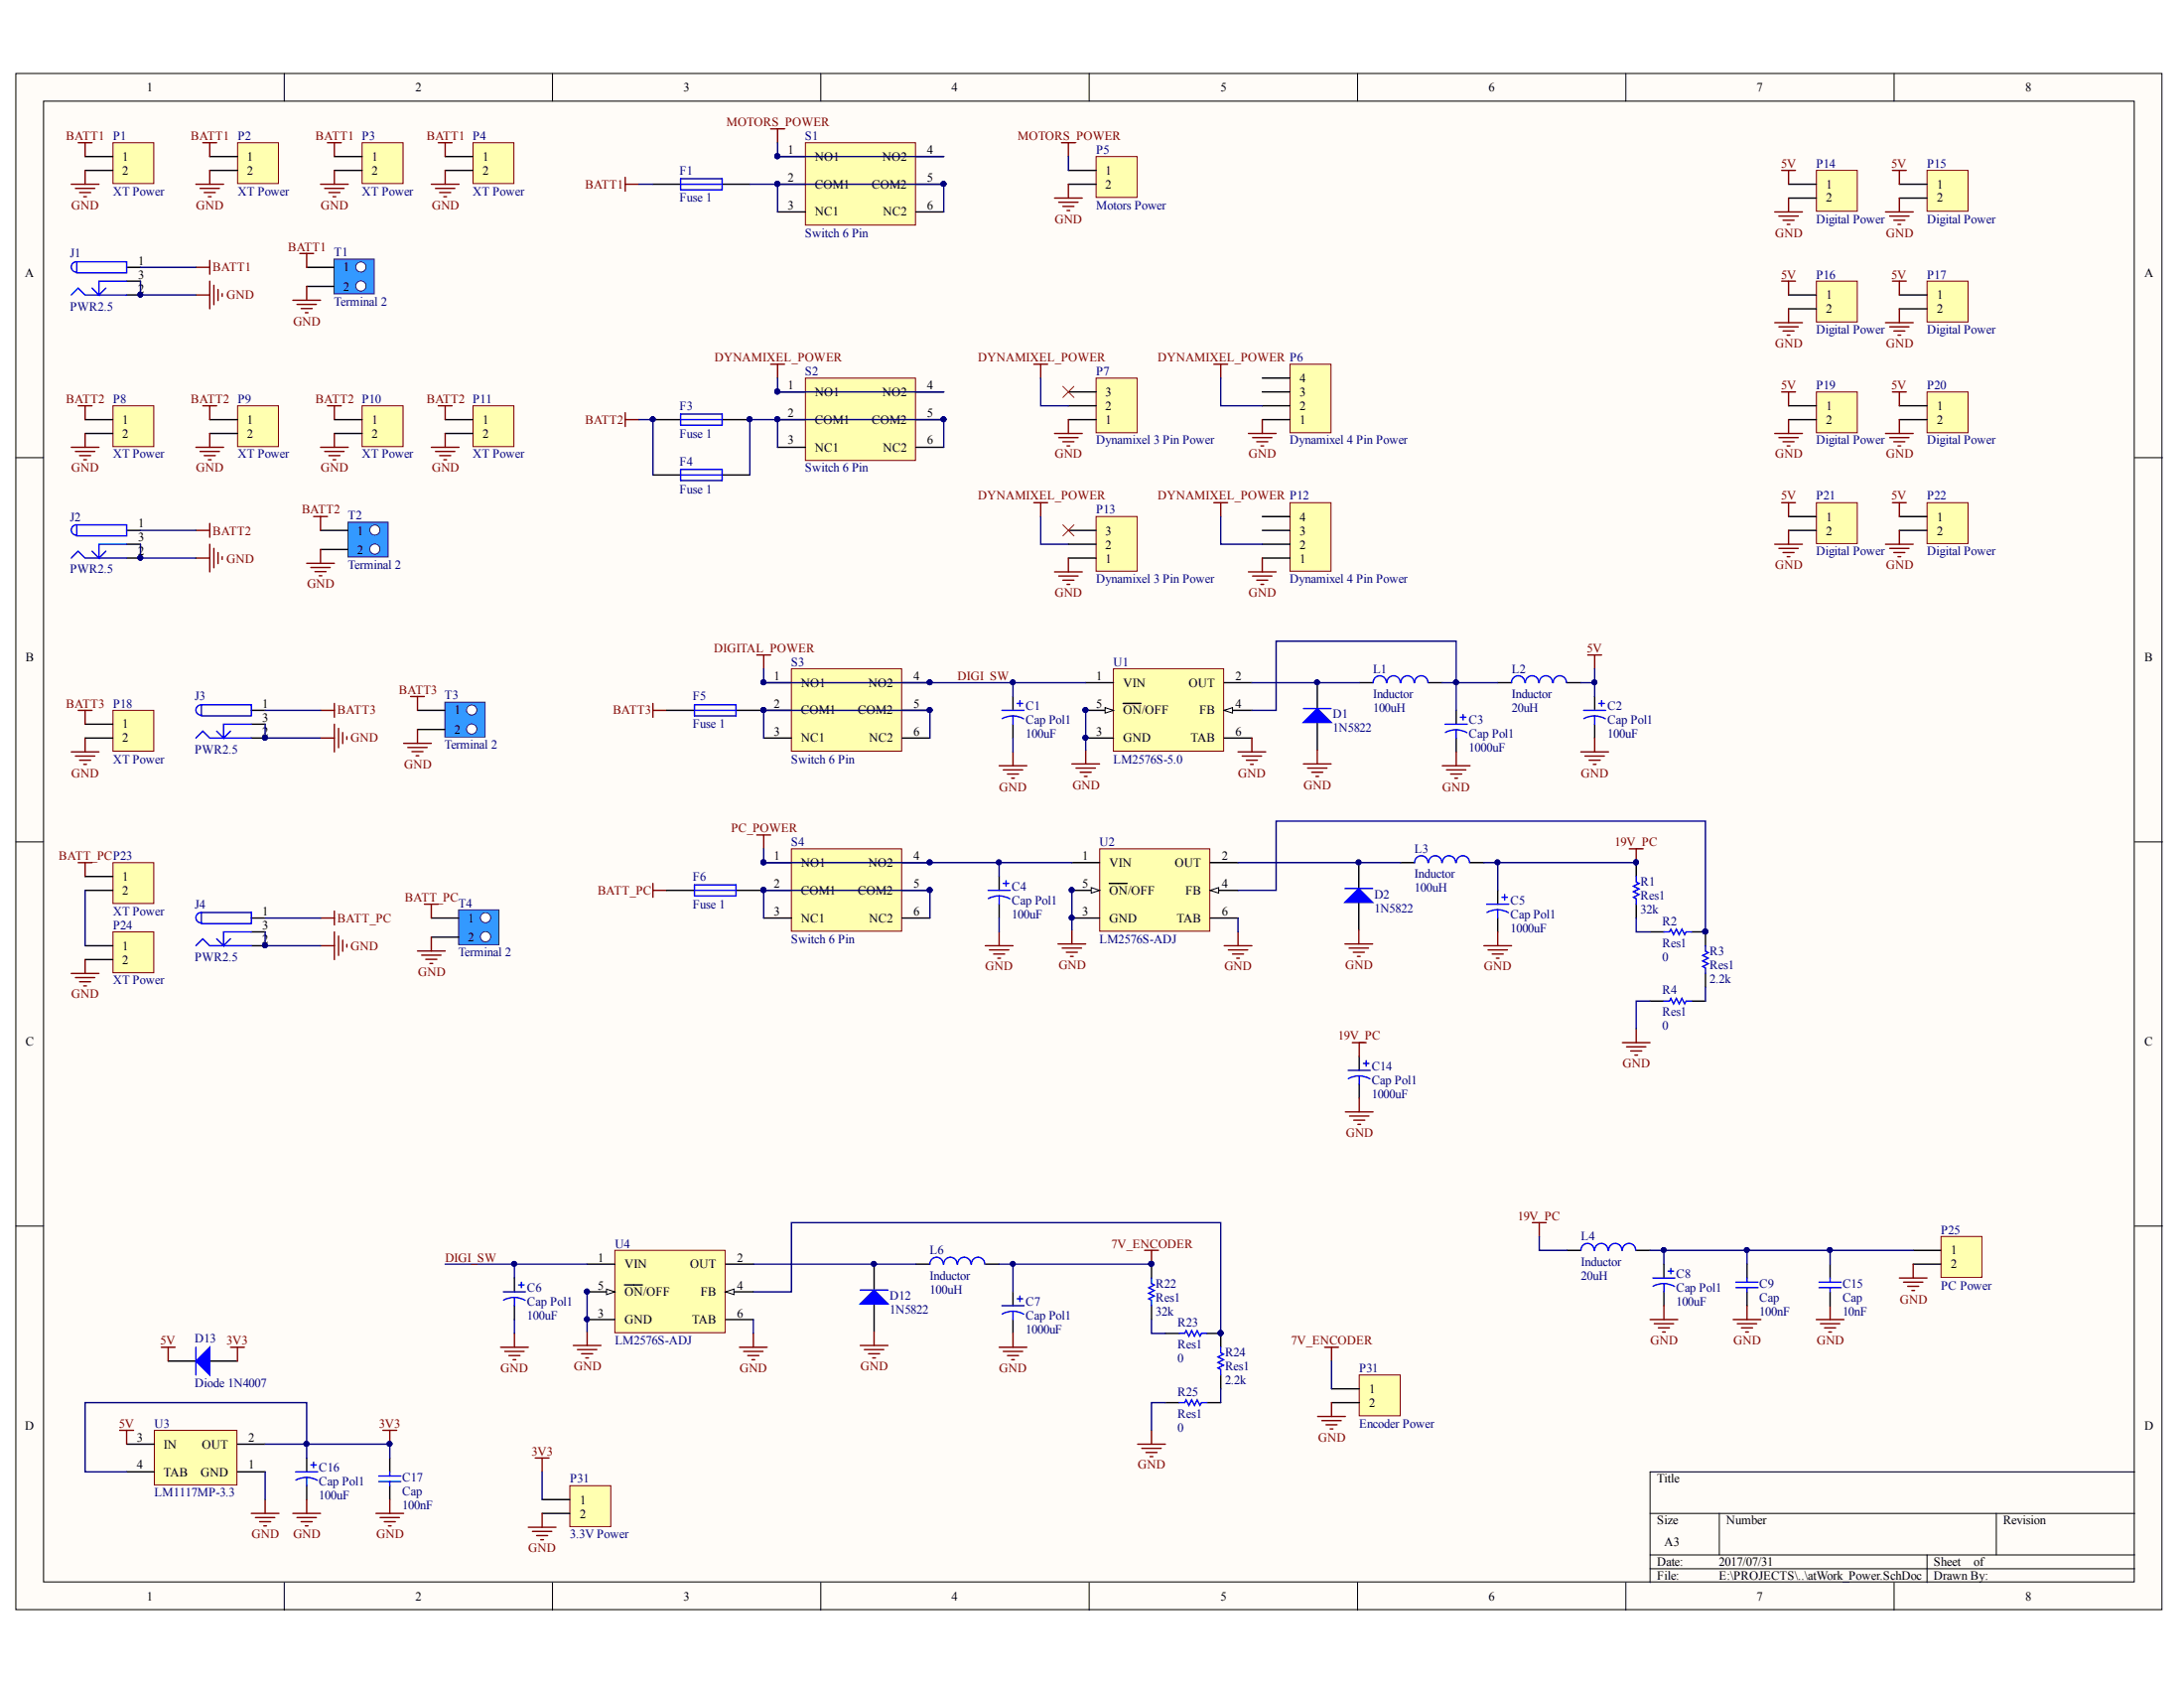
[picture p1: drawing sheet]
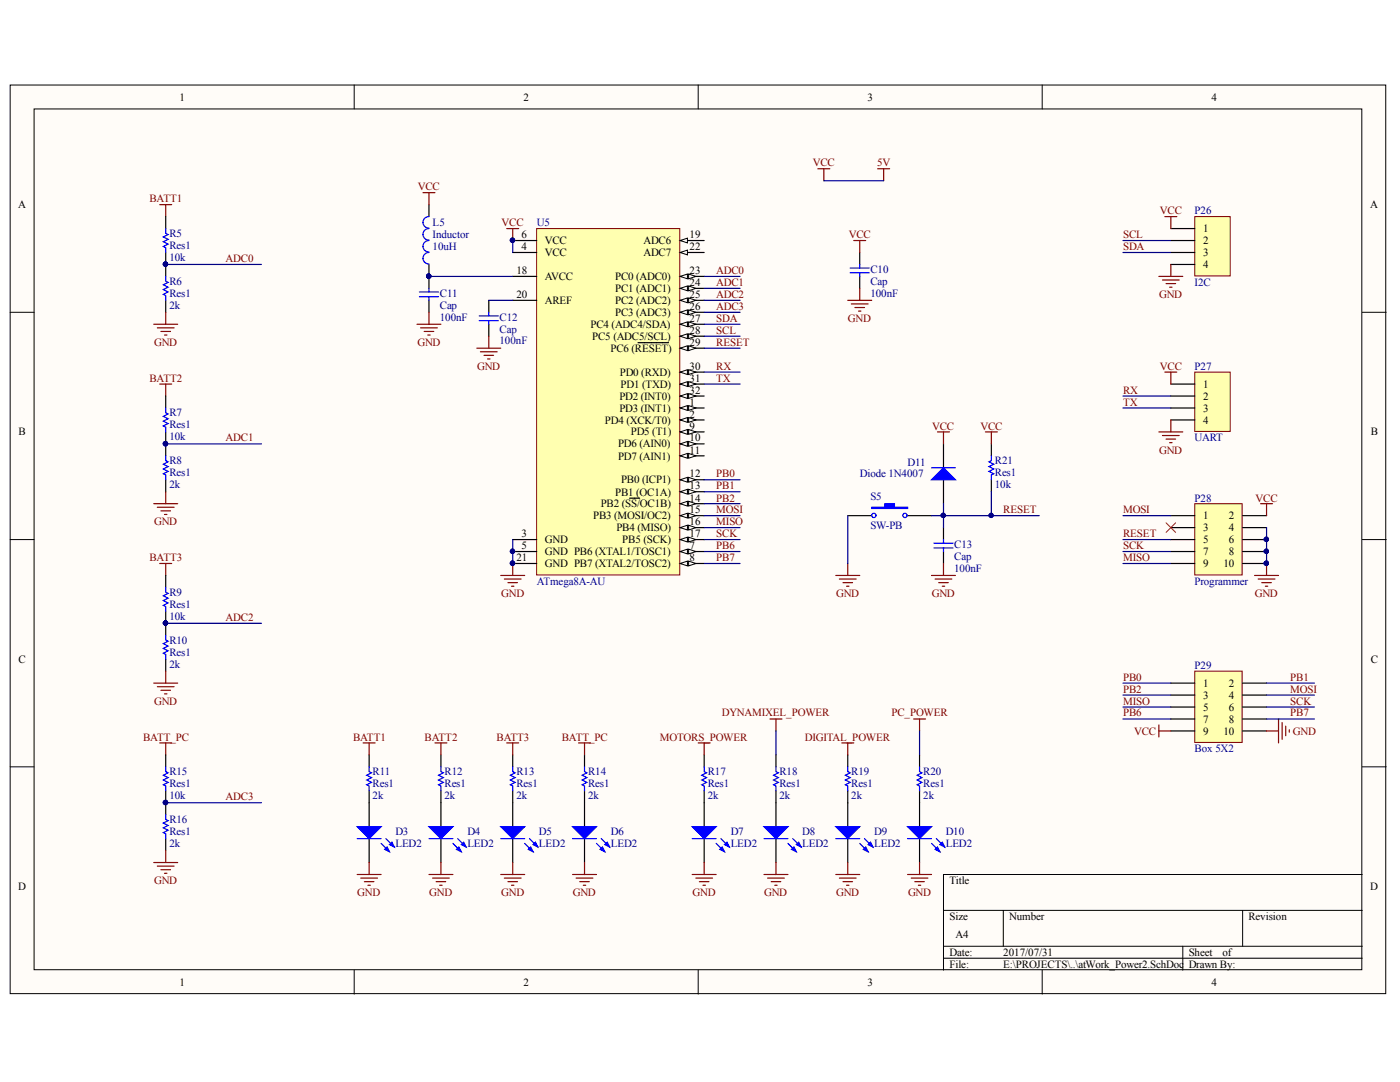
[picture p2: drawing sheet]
# Altium project atWork_Power.PrjPcb
2 sheets, 115 parts. Net scope: global (net labels, ports and power ports of the same name join across sheets).
Board file: atWork_Power.PcbDoc
Sheets:
  atWork_Power.SchDoc
  atWork_Power2.SchDoc

## Sheet atWork_Power.SchDoc
size A3

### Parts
(Parts that share a designator on the sheet are numbered #1, #2 ... from top to bottom, then left to right.)
C1  Cap Pol1  value 100uF  [CAP-SMD2]
C2  Cap Pol1  value 100uF  [CAP-SMD2]
C3  Cap Pol1  value 1000uF  [CAP2]
C4  Cap Pol1  value 100uF  [CAP-SMD2]
C5  Cap Pol1  value 1000uF  [CAP2]
C6  Cap Pol1  value 100uF  [CAP-SMD2]
C7  Cap Pol1  value 1000uF  [CAP2]
C8  Cap Pol1  value 100uF  [CAP-SMD2]
C9  Cap  value 100nF  [C1206]
C14  Cap Pol1  value 1000uF  [CAP2]
C15  Cap  value 10nF  [C1206]
C16  Cap Pol1  value 100uF  [CAP-SMD1]
C17  Cap  value 100nF  [C1206]
D1  1N5822  [DIODE-SMD]
D2  1N5822  [DIODE-SMD]
D12  1N5822  [DIODE-SMD]
D13  Diode 1N4007  [DIODE-SMD]
F1  Fuse 1  [FUSE]
F3  Fuse 1  [FUSE]
F4  Fuse 1  [FUSE]
F5  Fuse 1  [FUSE]
F6  Fuse 1  [FUSE]
J1  PWR2.5  [PWR2.5]
J2  PWR2.5  [PWR2.5]
J3  PWR2.5  [PWR2.5]
J4  PWR2.5  [PWR2.5]
L1  Inductor  value 100uH  [IND2]
L2  Inductor  value 20uH  [IND1]
L3  Inductor  value 100uH  [IND2]
L4  Inductor  value 20uH  [IND1]
L6  Inductor  value 100uH  [IND2]
P1  XT Power  [XT]
P2  XT Power  [XT]
P3  XT Power  [XT]
P4  XT Power  [XT]
P5  Motors Power  [POWER2PIN]
P6  Dynamixel 4 Pin Power  [XH4PIN]
P7  Dynamixel 3 Pin Power  [XH3PIN]
P8  XT Power  [XT]
P9  XT Power  [XT]
P10  XT Power  [XT]
P11  XT Power  [XT]
P12  Dynamixel 4 Pin Power  [XH4PIN]
P13  Dynamixel 3 Pin Power  [XH3PIN]
P14  Digital Power  [XH2PIN]
P15  Digital Power  [XH2PIN]
P16  Digital Power  [XH2PIN]
P17  Digital Power  [XH2PIN]
P18  XT Power  [XT]
P19  Digital Power  [XH2PIN]
P20  Digital Power  [XH2PIN]
P21  Digital Power  [XH2PIN]
P22  Digital Power  [XH2PIN]
P23  XT Power  [XT]
P24  XT Power  [XT]
P25  PC Power  [POWER2PIN]
P31#1  Encoder Power  [XH2PIN]
P31#2  3.3V Power  [XH2PIN]
R1  Res1  value 32k  [C1206]
R2  Res1  value 0  [C1206]
R3  Res1  value 2.2k  [C1206]
R4  Res1  value 0  [C1206]
R22  Res1  value 32k  [C1206]
R23  Res1  value 0  [C1206]
R24  Res1  value 2.2k  [C1206]
R25  Res1  value 0  [C1206]
S1  Switch 6 Pin  [SW6PIN]
S2  Switch 6 Pin  [SW6PIN]
S3  Switch 6 Pin  [SW6PIN]
S4  Switch 6 Pin  [SW6PIN]
T1  Terminal 2  [TERMINAL2PIN]
T2  Terminal 2  [TERMINAL2PIN]
T3  Terminal 2  [TERMINAL2PIN]
T4  Terminal 2  [TERMINAL2PIN]
U1  LM2576S-5.0  [TS5B_M]
U2  LM2576S-ADJ  [TS5B_M]
U3  LM1117MP-3.3  [MP04A_M]
U4  LM2576S-ADJ  [TS5B_M]

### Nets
3V3: C16.1 C17.2 D13.1(A) P31#2.1 U3.2(OUT) U3.4(TAB)
5V: C2.1 D13.2(K) L2.2 P14.1 P15.1 P16.1 P17.1 P19.1 P20.1 P21.1 P22.1 U3.3(IN)
7V_ENCODER: C7.1 L6.2 P31#1.1 R22.1
19V_PC: C5.1 C14.1 L3.2 L4.1 R1.1
BATT1: F1.1 J1.1 P1.1 P2.1 P3.1 P4.1 T1.1
BATT2: F3.1 F4.1 J2.1 P8.1 P9.1 P10.1 P11.1 T2.1
BATT3: F5.1 J3.1 P18.1 T3.1
BATT_PC: F6.1 J4.1 P23.1 T4.1
DIGI_SW: C1.1 C6.1 S3.1(NO1) S3.4(NO2) U1.1(VIN) U4.1(VIN)  [also labelled DIGITAL_POWER]
DYNAMIXEL_POWER: P6.2 P7.2 P12.2 P13.2 S2.1(NO1) S2.4(NO2)
GND: C1.2 C2.2 C3.2 C4.2 C5.2 C6.2 C7.2 C8.2 C9.1 C14.2 C15.1 C16.2 C17.1 D1.1(A) D2.1(A) D12.1(A) J1.2 J1.3 J2.2 J2.3 J3.2 J3.3 J4.2 J4.3 P1.2 P2.2 P3.2 P4.2 P5.2 P6.1 P7.1 P8.2 P9.2 P10.2 P11.2 P12.1 P13.1 P14.2 P15.2 P16.2 P17.2 P18.2 P19.2 P20.2 P21.2 P22.2 P24.2 P25.2 P31#1.2 P31#2.2 R4.1 R25.1 T1.2 T2.2 T3.2 T4.2 U1.3(GND) U1.5(~{ON}/OFF) U1.6(TAB) U2.3(GND) U2.5(~{ON}/OFF) U2.6(TAB) U3.1(GND) U4.3(GND) U4.5(~{ON}/OFF) U4.6(TAB)
MOTORS_POWER: P5.1 S1.1(NO1) S1.4(NO2)
PC_POWER: C4.1 S4.1(NO1) S4.4(NO2) U2.1(VIN)
NetC3_1: C3.1 L1.2 L2.1 U1.4(FB)
NetC8_1: C8.1 C9.2 C15.2 L4.2 P25.1
NetD1_2: D1.2(K) L1.1 U1.2(OUT)
NetD2_2: D2.2(K) L3.1 U2.2(OUT)
NetD12_2: D12.2(K) L6.1 U4.2(OUT)
NetF1_2: F1.2 S1.2(COM1) S1.3(NC1) S1.5(COM2) S1.6(NC2)
NetF3_2: F3.2 F4.2 S2.2(COM1) S2.3(NC1) S2.5(COM2) S2.6(NC2)
NetF5_2: F5.2 S3.2(COM1) S3.3(NC1) S3.5(COM2) S3.6(NC2)
NetF6_2: F6.2 S4.2(COM1) S4.3(NC1) S4.5(COM2) S4.6(NC2)
NetP23_2: P23.2 P24.1
NetR1_2: R1.2 R2.1
NetR2_2: R2.2 R3.1 U2.4(FB)
NetR3_2: R3.2 R4.2
NetR22_2: R22.2 R23.1
NetR23_2: R23.2 R24.1 U4.4(FB)
NetR24_2: R24.2 R25.2

Not connected (* = marked no-connect by the designer): P6 3 4; P7 3*; P12 3 4; P13 3*

## Sheet atWork_Power2.SchDoc
size A4

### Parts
C10  Cap  value 100nF  [C1206]
C11  Cap  value 100nF  [C1206]
C12  Cap  value 100nF  [C1206]
C13  Cap  value 100nF  [C1206]
D3  LED2  [3.2X1.6X1.1]
D4  LED2  [3.2X1.6X1.1]
D5  LED2  [3.2X1.6X1.1]
D6  LED2  [3.2X1.6X1.1]
D7  LED2  [3.2X1.6X1.1]
D8  LED2  [3.2X1.6X1.1]
D9  LED2  [3.2X1.6X1.1]
D10  LED2  [3.2X1.6X1.1]
D11  Diode 1N4007  [DIODE-SMD]
L5  Inductor  value 10uH  [C1206]
P26  I2C  [XH4PIN]
P27  UART  [XH4PIN]
P28  Programmer  [BOX2X5]
P29  Box 5X2  [BOX2X5]
R5  Res1  value 10k  [C1206]
R6  Res1  value 2k  [C1206]
R7  Res1  value 10k  [C1206]
R8  Res1  value 2k  [C1206]
R9  Res1  value 10k  [C1206]
R10  Res1  value 2k  [C1206]
R11  Res1  value 2k  [C1206]
R12  Res1  value 2k  [C1206]
R13  Res1  value 2k  [C1206]
R14  Res1  value 2k  [C1206]
R15  Res1  value 10k  [C1206]
R16  Res1  value 2k  [C1206]
R17  Res1  value 2k  [C1206]
R18  Res1  value 2k  [C1206]
R19  Res1  value 2k  [C1206]
R20  Res1  value 2k  [C1206]
R21  Res1  value 10k  [C1206]
S5  SW-PB  [PUSH1]
U5  ATmega8A-AU  [32A_M]

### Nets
5V: C10.2 D11.2(K) L5.2 P26.1 P27.1 P28.2 P29.9 R21.1 U5.4(VCC) U5.6(VCC)  [also labelled VCC]
BATT1: R5.1 R11.2
BATT2: R7.1 R12.2
BATT3: R9.1 R13.2
BATT_PC: R14.2 R15.1
DIGITAL_POWER: R19.2  [project net DIGI_SW]
DYNAMIXEL_POWER: R18.2
GND: C10.1 C11.1 C12.1 C13.1 D3.2(K) D4.2(K) D5.2(K) D6.2(K) D7.2(K) D8.2(K) D9.2(K) D10.2(K) P26.4 P27.4 P28.4 P28.6 P28.8 P28.10 P29.10 R6.2 R8.2 R10.2 R16.2 S5.2 U5.3(GND) U5.5(GND) U5.21(GND)
MOTORS_POWER: R17.2
PC_POWER: R20.2
ADC0: R5.2 R6.1 U5.23(PC0_(ADC0))
ADC1: R7.2 R8.1 U5.24(PC1_(ADC1))
ADC2: R9.2 R10.1 U5.25(PC2_(ADC2))
ADC3: R15.2 R16.1 U5.26(PC3_(ADC3))
MISO: P28.9 P29.5 U5.16(PB4_(MISO))
MOSI: P28.1 P29.4 U5.15(PB3_(MOSI/OC2))
PB0: P29.1 U5.12(PB0_(ICP1))
PB1: P29.2 U5.13(PB1_(OC1A))
PB2: P29.3 U5.14(PB2_(~{SS}/OC1B))
PB6: P29.7 U5.7(PB6_(XTAL1/TOSC1))
PB7: P29.8 U5.8(PB7_(XTAL2/TOSC2))
RESET: C13.2 D11.1(A) P28.5 R21.2 S5.1 U5.29(PC6_(~{RESET}))
RX: P27.2 U5.30(PD0_(RXD))
SCK: P28.7 P29.6 U5.17(PB5_(SCK))
SCL: P26.2 U5.28(PC5_(ADC5/SCL))
SDA: P26.3 U5.27(PC4_(ADC4/SDA))
TX: P27.3 U5.31(PD1_(TXD))
NetC11_2: C11.2 L5.1 U5.18(AVCC)
NetC12_2: C12.2 U5.20(AREF)
NetD3_1: D3.1(A) R11.1
NetD4_1: D4.1(A) R12.1
NetD5_1: D5.1(A) R13.1
NetD6_1: D6.1(A) R14.1
NetD7_1: D7.1(A) R17.1
NetD8_1: D8.1(A) R18.1
NetD9_1: D9.1(A) R19.1
NetD10_1: D10.1(A) R20.1

Not connected (* = marked no-connect by the designer): P28 3*; U5 1(PD3_(INT1)) 2(PD4_(XCK/T0)) 9(PD5_(T1)) 10(PD6_(AIN0)) 11(PD7_(AIN1)) 19(ADC6) 22(ADC7) 32(PD2_(INT0))

## Nets that join several sheets
5V: atWork_Power (12 pins), atWork_Power2 (10 pins)
BATT1: atWork_Power (7 pins), atWork_Power2 (R5.1 R11.2)
BATT2: atWork_Power (8 pins), atWork_Power2 (R7.1 R12.2)
BATT3: atWork_Power (F5.1 J3.1 P18.1 T3.1), atWork_Power2 (R9.1 R13.2)
BATT_PC: atWork_Power (F6.1 J4.1 P23.1 T4.1), atWork_Power2 (R14.2 R15.1)
DIGI_SW: atWork_Power (6 pins), atWork_Power2 (R19.2)
DYNAMIXEL_POWER: atWork_Power (6 pins), atWork_Power2 (R18.2)
GND: atWork_Power (66 pins), atWork_Power2 (27 pins)
MOTORS_POWER: atWork_Power (P5.1 S1.1 S1.4), atWork_Power2 (R17.2)
PC_POWER: atWork_Power (C4.1 S4.1 S4.4 U2.1), atWork_Power2 (R20.2)
